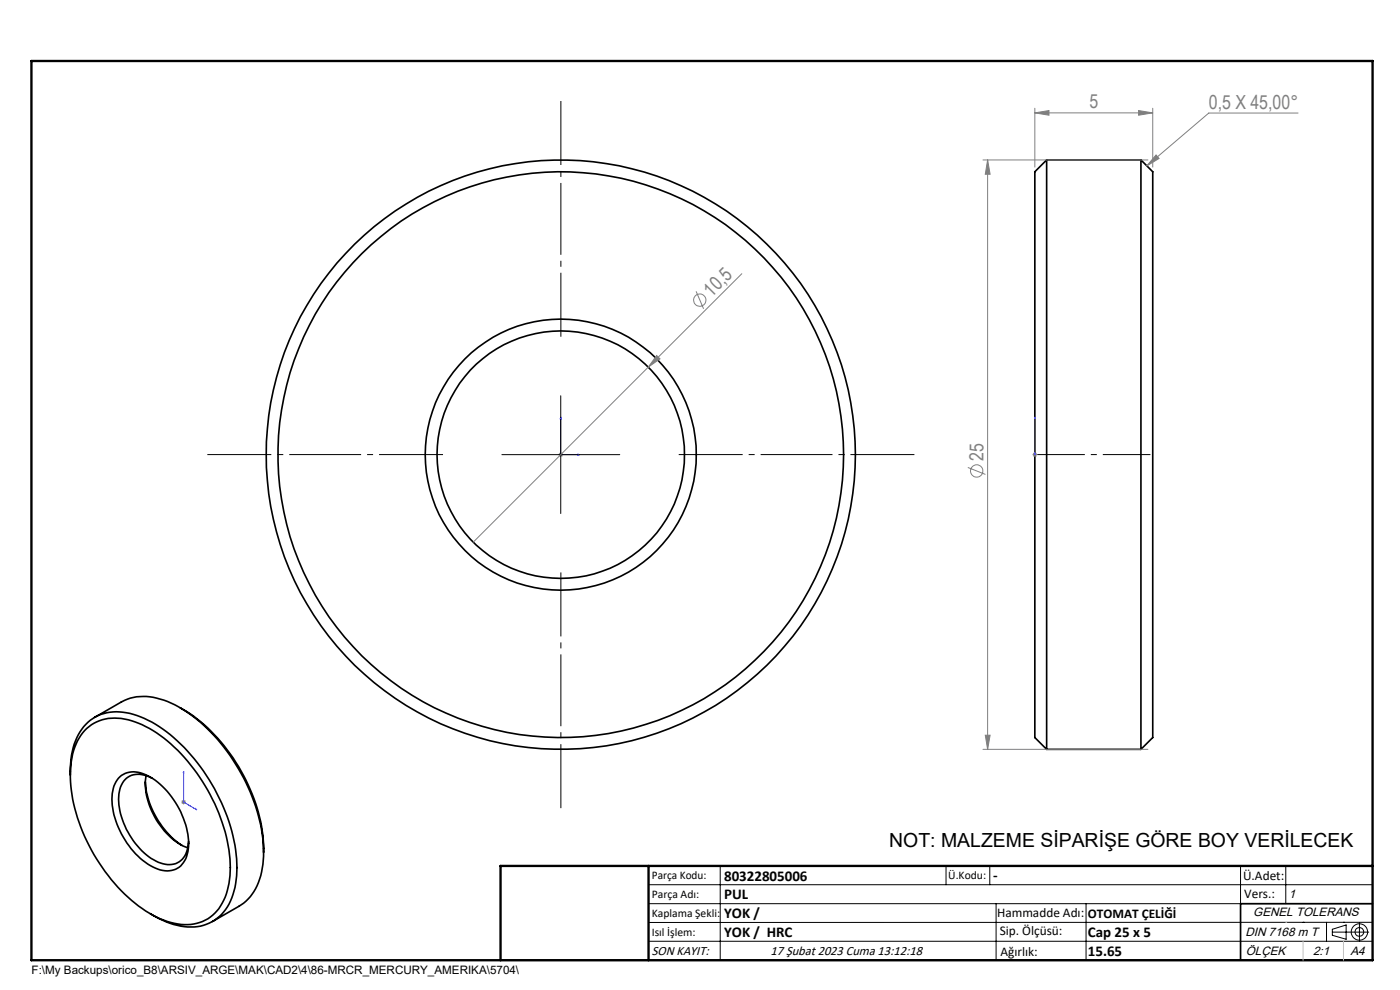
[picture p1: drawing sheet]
<svg xmlns="http://www.w3.org/2000/svg" width="297mm" height="210mm" viewBox="0 0 297 210" stroke-linecap="round" stroke-linejoin="round" font-family="sans-serif">
<g fill="none" stroke="#000" stroke-width=".35">
<path d="M222 33.9v125.1M222 33.9l-2.5 2.5v120l2.5 2.6M222 33.9h20M242 33.9v125.1M242 33.9l2.5 2.5v120l-2.5 2.6M18 155a9.4 9.4 0 0 1 9.9-2.1 27.5 27.5 0 0 1 13.2 10.3 37.1 37.1 0 0 1 7.8 20.8 13.1 13.1 0 0 1-3.8 10.2 9.6 9.6 0 0 1-9.6 1.3 29.1 29.1 0 0 1-13.8-11.5 34.7 34.7 0 0 1-6.7-20.9 12.9 12.9 0 0 1 3-8.1zM20.1 152.2l5.7-3.3a11.1 11.1 0 0 1 9.7-.1 34.2 34.2 0 0 1 15.7 15.3 35.8 35.8 0 0 1 4.7 16.7M38.2 150.1a36.7 36.7 0 0 1 15.7 19.3 30.3 30.3 0 0 1 2 11.4M222 159h20M14.9 164.4a14.6 14.6 0 0 1 3.3-10.7 9.6 9.6 0 0 1 10.1-2.2 28.4 28.4 0 0 1 13.6 10.3 37.4 37.4 0 0 1 8.3 23.1 12.3 12.3 0 0 1-4.7 10.3 10.5 10.5 0 0 1-9.4 .7l-2.3-1-1.9-1.1M25.4 164.8a5 5 0 0 1 6-.2 17.6 17.6 0 0 1 8.6 14.9 5.2 5.2 0 0 1-3.2 5 6.8 6.8 0 0 1-6-1.6 17.8 17.8 0 0 1-7-14 5.8 5.8 0 0 1 1.6-4.1zM30.8 165.9a18.1 18.1 0 0 0 7.8 13.4"/>
<path d="M31 164.5a14.9 14.9 0 0 0 4.3 12.2 11.1 11.1 0 0 0 4.5 3.1M32.2 165.1a4.6 4.6 0 0 0-6 .6 8.8 8.8 0 0 0-.4 7.6 15.7 15.7 0 0 0 7.8 9.6 4.2 4.2 0 0 0 5.8-1.7l.5-1.4 .1-1.3M55.9 180.8a13.9 13.9 0 0 1-3.7 10.4l-1.5 1-5.6 3.3M291.2 191.7h-28v12M106.2 203.7h185"/>
<circle cx="119" cy="96.4" r="26.2"/>
<circle cx="119" cy="96.4" r="28.7"/>
<circle cx="119" cy="96.5" r="60"/>
<circle cx="119" cy="96.5" r="62.5"/>
</g>
<g fill="none" stroke="#808080" stroke-width=".21">
<path d="M208.5 33.9h35M209.5 33.9v125.1M209.5 33.9l.5 3.1h-1zM219.5 23.9l3-.4v.9zM219.5 23v12.4M219.5 23.9h25M241.5 23.5l3 .4-3 .5zM244.5 23v12.4M245.3 32.9l.6 .7-2.6 1.6zM275.4 24h-19l-13.1 11.2M157.4 58.1l-57 56.9M139.3 75.4l.7 .7-2.5 1.8z"/>
<path d="M147.7 61.8l1.6 3.7M118.5 96.4h1M118.6 96.1l.7 .7M119 95.9v1M205.3 99.2l3.8 1.4M219 96.4h1M219.2 96.1l.7 .7M219.5 95.9v1M219.9 96.1l-.7 .7M208.5 159h35M209 156h1l-.5 3zM38.5 170.1h.9"/>
<path d="M38.6 169.8l.7 .7M38.9 169.6v1M39.3 169.8l-.7 .7"/>
<circle cx="148.4" cy="63.7" r="1.31"/>
<circle cx="207.2" cy="99.9" r="1.31"/>
</g>
<g fill="none" stroke="#000" stroke-width=".21">
<path d="M106.5 96.4h25M119 84v24.9M137.6 187.7h153.6M137.6 191.7h153.6M137.6 199.7h153.6M152.8 183.7v20M200.7 183.7v4M210 183.7v4M211.3 191.7v12M230.4 191.7v12M263.2 183.7v20M272.8 183.7v8"/>
<path d="M276.4 195.6h.1M281.4 195.6v4.1M282.6 197.7h7.8M282.6 197.1l3-.9v3l-3-.8zM285 195.6h.1M288.4 195.8v3.8M291.2 195.6l-153.6 .1"/>
<circle cx="288.4" cy="197.7" r="1.74"/>
<circle cx="288.4" cy="197.7" r=".93"/>
</g>
<path d="M119 88.4l.1 .5h-.2zM119 88.4v8h4M122.6 96.3l.4 .1-.4 .1zM219.5 96.3v.2zM219.5 88.4v.5v-.5M219.5 96.4h.1M219.5 88.4v8M38.9 163.6l.1 .4-.1-.1zM38.9 163.6v6.5l2.9 1.7M41.5 171.5l.3 .3-.3-.1z" fill="none" stroke="#00f" stroke-width=".21"/>
<path d="M244 96.4h-24" fill="none" stroke="#000" stroke-width=".21" stroke-dasharray="15.2 1.3 1.3 1.3" stroke-dashoffset="5.1" stroke-linecap="butt"/>
<path d="M119 71.4v-50M94 96.4h-50M144 96.4h50M119 121.4v50" fill="none" stroke="#000" stroke-width=".21" stroke-dasharray="15.2 1.3 1.3 1.3" stroke-dashoffset="1.7" stroke-linecap="butt"/>
<path d="M6.7 12.9h284.5v190.8h-284.5zM137.6 183.7v20M291.2 183.7h-185v20" fill="none" stroke="#000" stroke-width=".5"/>
<path d="M272.8 195.6h.1M276.4 199.7v4M285 199.7v4" fill="none" stroke="#c0c0c0" stroke-width=".21"/>
<g fill="#00f">
<path d="M41.5 171.5l.3 .3-.3-.1zM38.9 163.6l.1 .4-.1-.1zM122.6 96.3l.4 .1-.4 .1zM119 88.4l.1 .5h-.2z"/>
<path d="M219.5 96.3v.2zM219.5 88.4v.5z"/>
</g>
<g fill="#808080">
<path d="M139.3 75.4l.7 .7-2.5 1.8z"/>
<path d="M219.5 23.9l3-.4v.9zM241.5 23.5l3 .4-3 .5zM245.3 32.9l.6 .7-2.6 1.6z"/>
<path d="M209 156h1l-.5 3zM209.5 33.9l.5 3.1h-1z"/>
</g>
<g font-size="4.1" fill="#808080">
<text x="231.1" y="23">5</text>
<text x="256.4" y="23">0,5 X 45,00°</text>
<text x="151" y="63.1" transform="rotate(-45 151 63.1)">10,5</text>
<text x="208.6" y="97.8" transform="rotate(-90 208.6 97.8)">25</text>
</g>
<text font-size="4.1" x="188.6" y="179.6">NOT: MALZEME SİPARİŞE GÖRE BOY VERİLECEK</text>
<g font-size="3.2">
<text x="153.6" y="186.8">80322805006</text>
<text x="153.6" y="190.8">PUL</text>
<text x="210.7" y="186.6">-</text>
<text x="153.6" y="194.8">YOK /</text>
<text x="153.6" y="198.8">YOK / HRC</text>
<text x="230.8" y="198.7">Cap 25 x 5</text>
<text x="230.8" y="202.8">15.65</text>
</g>
<g font-size="2.8">
<text x="263.7" y="186.7">Ü.Adet:</text>
<text x="263.9" y="190.5">Vers.:</text>
<text x="211.5" y="194.5">Hammadde Adı:</text>
<text x="230.8" y="194.7">OTOMAT ÇELİĞİ</text>
<text x="138.3" y="202.6">SON KAYIT:</text>
<text x="163.5" y="202.6">17 Şubat 2023 Cuma 13:12:18</text>
<text x="212.1" y="198.4">Sip. Ölçüsü:</text>
<text x="212.2" y="202.7">Ağırlık:</text>
</g>
<g font-size="2.6">
<text x="273.4" y="190.4">1</text>
<text x="265.9" y="194.4">GENEL TOLERANS</text>
<text x="264.2" y="198.5">DIN 7168 m T</text>
<text x="264.3" y="202.6">ÖLÇEK</text>
<text x="278.5" y="202.6">2:1</text>
<text x="286.5" y="202.6">A4</text>
</g>
<g font-size="2.5">
<text x="138.3" y="186.4">Parça Kodu:</text>
<text x="138.3" y="190.5">Parça Adı:</text>
<text x="201.2" y="186.5">Ü.Kodu:</text>
<text x="138.3" y="194.5">Kaplama Şekli:</text>
<text x="138.3" y="198.6">Isıl İşlem:</text>
<text x="6.7" y="206.7">F:\My Backups\orico_B8\ARSIV_ARGE\MAK\CAD2\4\86-MRCR_MERCURY_AMERIKA\5704\</text>
</g>
</svg>
